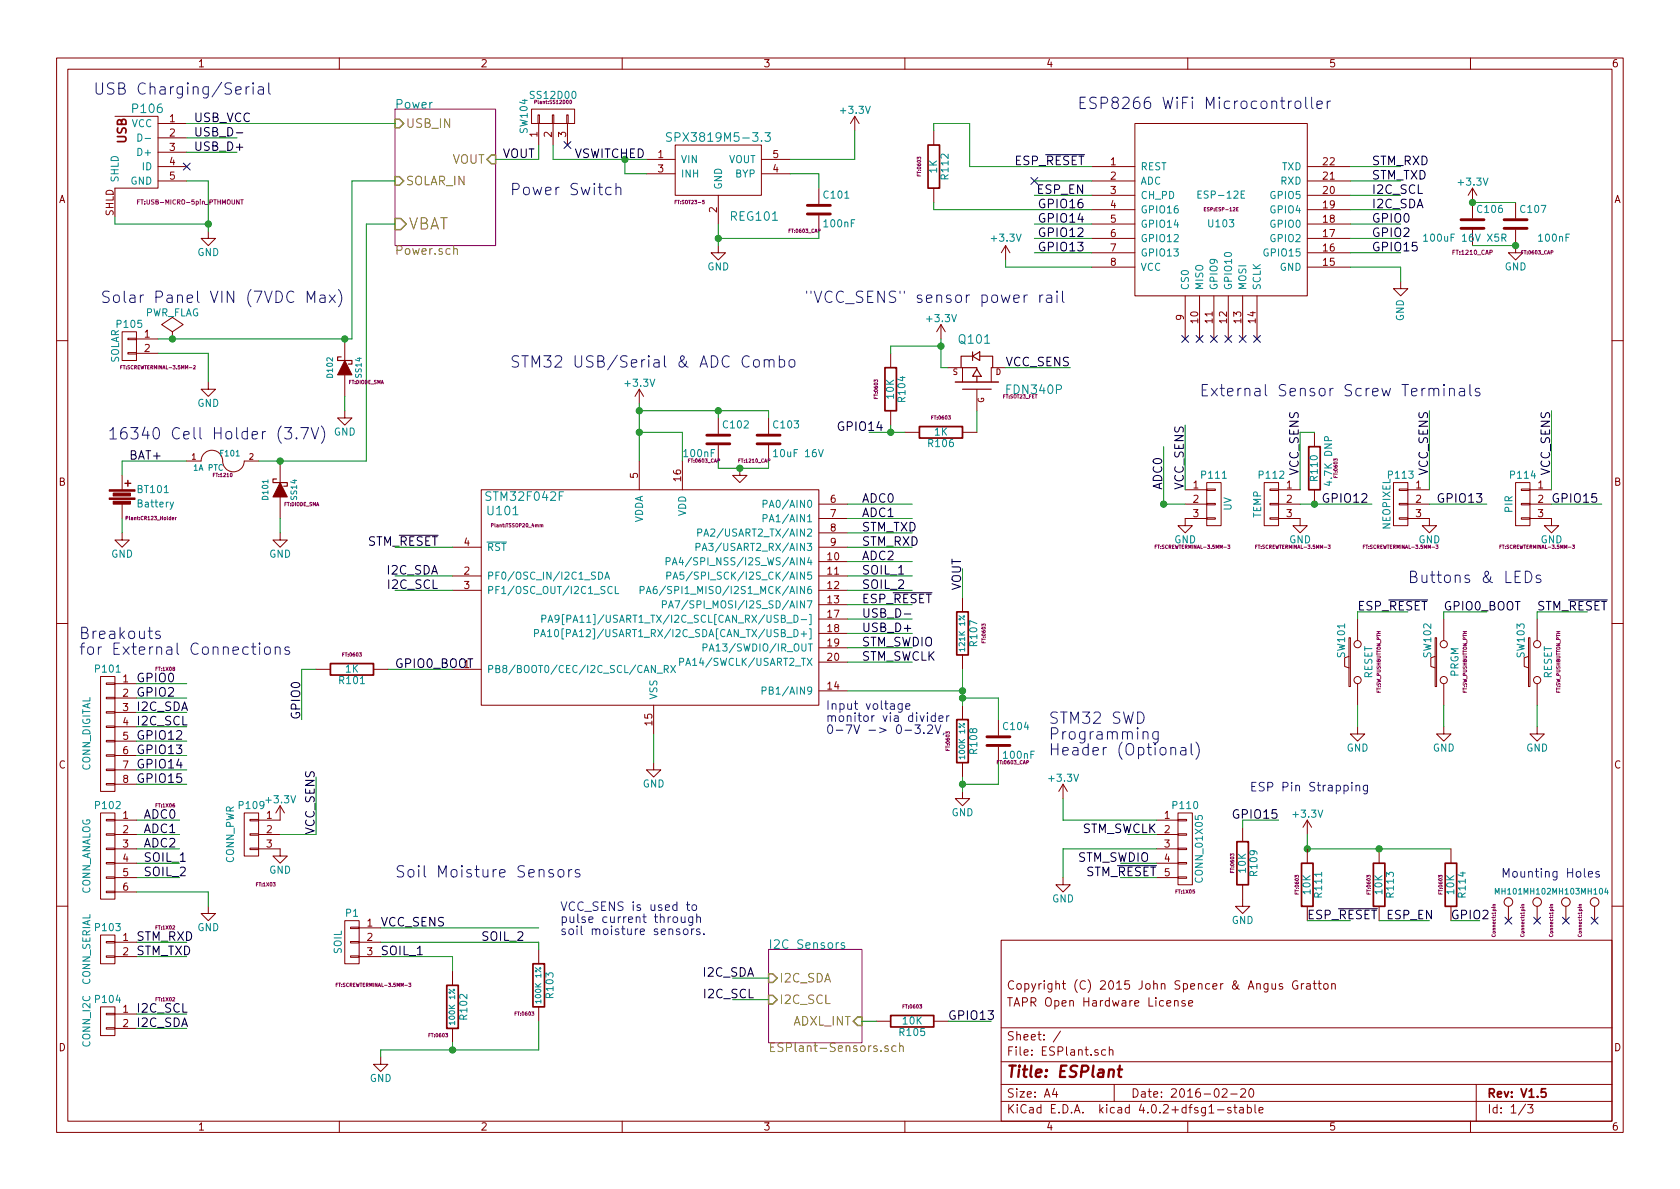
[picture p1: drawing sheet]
EESchema Schematic File Version 2
LIBS:ESPlant-rescue
LIBS:freetronics_schematic
LIBS:power
LIBS:device
LIBS:transistors
LIBS:conn
LIBS:linear
LIBS:regul
LIBS:74xx
LIBS:cmos4000
LIBS:adc-dac
LIBS:memory
LIBS:xilinx
LIBS:microcontrollers
LIBS:dsp
LIBS:microchip
LIBS:analog_switches
LIBS:motorola
LIBS:texas
LIBS:intel
LIBS:audio
LIBS:interface
LIBS:digital-audio
LIBS:philips
LIBS:display
LIBS:cypress
LIBS:siliconi
LIBS:opto
LIBS:atmel
LIBS:contrib
LIBS:valves
LIBS:ESPlant
LIBS:ESP8266
LIBS:ESPlant-cache
EELAYER 25 0
EELAYER END
$Descr A4 11693 8268
encoding utf-8
Sheet 1 3
Title "ESPlant"
Date "2016-02-20"
Rev "V1.5"
Comp ""
Comment1 "TAPR Open Hardware License"
Comment2 "Copyright (C) 2015 John Spencer & Angus Gratton"
Comment3 ""
Comment4 ""
$EndDescr
$Comp
L +3.3V #PWR01
U 1 1
P 9100 5800
F 0 "#PWR01" H 9100 5650 50  0001 C CNN
F 1 "+3.3V" H 9100 5940 50  0000 C CNN
F 2 "" H 9100 5800 60  0000 C CNN
F 3 "" H 9100 5800 60  0000 C CNN
	1    9100 5800
	1    0    0    -1  
$EndComp
$Comp
L GND #PWR02
U 1 1
P 10550 1700
F 0 "#PWR02" H 10550 1450 50  0001 C CNN
F 1 "GND" H 10550 1550 50  0000 C CNN
F 2 "" H 10550 1700 60  0000 C CNN
F 3 "" H 10550 1700 60  0000 C CNN
	1    10550 1700
	1    0    0    -1  
$EndComp
$Comp
L C C106
U 1 1
P 10250 1550
F 0 "C106" H 10275 1650 50  0000 L CNN
F 1 "100uF 16V X5R" H 9900 1450 50  0000 L CNN
F 2 "FT:1210_CAP" H 10250 1350 30  0000 C CNN
F 3 "" H 10250 1550 60  0000 C CNN
	1    10250 1550
	1    0    0    -1  
$EndComp
$Comp
L C C107
U 1 1
P 10550 1550
F 0 "C107" H 10575 1650 50  0000 L CNN
F 1 "100nF" H 10700 1450 50  0000 L CNN
F 2 "FT:0603_CAP" H 10700 1350 24  0000 C CNN
F 3 "" H 10550 1550 60  0000 C CNN
	1    10550 1550
	1    0    0    -1  
$EndComp
$Comp
L +3.3V #PWR03
U 1 1
P 10250 1400
F 0 "#PWR03" H 10250 1250 50  0001 C CNN
F 1 "+3.3V" H 10250 1540 50  0000 C CNN
F 2 "" H 10250 1400 60  0000 C CNN
F 3 "" H 10250 1400 60  0000 C CNN
	1    10250 1400
	1    0    0    -1  
$EndComp
$Comp
L +3.3V #PWR04
U 1 1
P 7000 1800
F 0 "#PWR04" H 7000 1650 50  0001 C CNN
F 1 "+3.3V" H 7000 1950 50  0000 C CNN
F 2 "" H 7000 1800 60  0000 C CNN
F 3 "" H 7000 1800 60  0000 C CNN
	1    7000 1800
	1    0    0    -1  
$EndComp
$Comp
L GND #PWR05
U 1 1
P 9750 1950
F 0 "#PWR05" H 9750 1700 50  0001 C CNN
F 1 "GND" V 9750 1750 50  0000 C CNN
F 2 "" H 9750 1950 60  0000 C CNN
F 3 "" H 9750 1950 60  0000 C CNN
	1    9750 1950
	1    0    0    -1  
$EndComp
$Comp
L USB_5PIN_SHELL P106
U 1 1
P 1100 1000
F 0 "P106" H 1025 1250 60  0000 C CNN
F 1 "USB_5PIN_SHELL" H 950 650 60  0001 L CNN
F 2 "FT:USB-MICRO-5pin_PTHMOUNT" H 950 600 31  0000 L CNN
F 3 "" H 1100 1000 60  0000 C CNN
	1    1100 1000
	1    0    0    -1  
$EndComp
$Comp
L GND #PWR06
U 1 1
P 1450 1600
F 0 "#PWR06" H 1450 1350 50  0001 C CNN
F 1 "GND" H 1450 1450 50  0000 C CNN
F 2 "" H 1450 1600 60  0000 C CNN
F 3 "" H 1450 1600 60  0000 C CNN
	1    1450 1600
	1    0    0    -1  
$EndComp
NoConn ~ 1300 1150
$Sheet
S 2750 750  700  950 
U 563C492E
F0 "Power" 60
F1 "Power.sch" 60
F2 "USB_IN" I L 2750 850 60 
F3 "SOLAR_IN" I L 2750 1250 60 
F4 "VOUT" I R 3450 1100 60 
F5 "VBAT" I L 2750 1550 79 
$EndSheet
$Comp
L ESP-12E U103
U 1 1
P 8500 1450
F 0 "U103" H 8500 1350 50  0000 C CNN
F 1 "ESP-12E" H 8500 1550 50  0000 C CNN
F 2 "ESP:ESP-12E" H 8500 1450 24  0000 C CNN
F 3 "" H 8500 1450 50  0001 C CNN
	1    8500 1450
	1    0    0    -1  
$EndComp
$Comp
L CONN_01X02 P105
U 1 1
P 900 2400
F 0 "P105" H 900 2550 50  0000 C CNN
F 1 "SOLAR" V 1000 2400 50  0000 C CNN
F 2 "FT:SCREWTERMINAL-3.5MM-2" H 700 2250 24  0000 C CNN
F 3 "" H 900 2400 60  0000 C CNN
	1    900  2400
	-1   0    0    -1  
$EndComp
$Comp
L R R109
U 1 1
P 8650 6000
F 0 "R109" V 8730 6000 50  0000 C CNN
F 1 "10K" V 8650 6000 50  0000 C CNN
F 2 "FT:0603" V 8580 6000 24  0000 C CNN
F 3 "" H 8650 6000 30  0000 C CNN
	1    8650 6000
	1    0    0    -1  
$EndComp
$Comp
L GND #PWR07
U 1 1
P 8650 6250
F 0 "#PWR07" H 8650 6000 50  0001 C CNN
F 1 "GND" H 8650 6100 50  0000 C CNN
F 2 "" H 8650 6250 60  0000 C CNN
F 3 "" H 8650 6250 60  0000 C CNN
	1    8650 6250
	1    0    0    -1  
$EndComp
Text Label 9550 1450 0    60   ~ 0
I2C_SDA
Text Label 9550 1350 0    60   ~ 0
I2C_SCL
Text Notes 650  650  0    79   ~ 0
USB Charging/Serial
Text Notes 700  2100 0    79   ~ 0
Solar Panel VIN (7VDC Max)
$Comp
L GND #PWR08
U 1 1
P 1450 2650
F 0 "#PWR08" H 1450 2400 50  0001 C CNN
F 1 "GND" H 1450 2500 50  0000 C CNN
F 2 "" H 1450 2650 60  0000 C CNN
F 3 "" H 1450 2650 60  0000 C CNN
	1    1450 2650
	1    0    0    -1  
$EndComp
$Comp
L LD3985M-RESCUE-ESPlant REG101
U 1 1
P 5000 1150
F 0 "REG101" H 5250 800 60  0000 C CNN
F 1 "SPX3819M5-3.3" H 5000 1350 60  0000 C CNN
F 2 "FT:SOT23-5" H 4800 900 24  0000 C CNN
F 3 "" H 5000 1150 60  0000 C CNN
	1    5000 1150
	1    0    0    -1  
$EndComp
$Comp
L +3.3V #PWR09
U 1 1
P 5950 900
F 0 "#PWR09" H 5950 750 50  0001 C CNN
F 1 "+3.3V" H 5950 1040 50  0000 C CNN
F 2 "" H 5950 900 60  0000 C CNN
F 3 "" H 5950 900 60  0000 C CNN
	1    5950 900 
	1    0    0    -1  
$EndComp
$Comp
L GND #PWR010
U 1 1
P 5000 1700
F 0 "#PWR010" H 5000 1450 50  0001 C CNN
F 1 "GND" H 5000 1550 50  0000 C CNN
F 2 "" H 5000 1700 60  0000 C CNN
F 3 "" H 5000 1700 60  0000 C CNN
	1    5000 1700
	1    0    0    -1  
$EndComp
$Comp
L Battery BT101
U 1 1
P 850 3450
F 0 "BT101" H 950 3500 50  0000 L CNN
F 1 "Battery" H 950 3400 50  0000 L CNN
F 2 "Plant:CR123_Holder" H 1050 3300 24  0000 C CNN
F 3 "" V 850 3490 60  0000 C CNN
	1    850  3450
	1    0    0    -1  
$EndComp
Text Notes 750  3050 0    79   ~ 0
16340 Cell Holder (3.7V)\n
$Comp
L GND #PWR011
U 1 1
P 850 3700
F 0 "#PWR011" H 850 3450 50  0001 C CNN
F 1 "GND" H 850 3550 50  0000 C CNN
F 2 "" H 850 3700 60  0000 C CNN
F 3 "" H 850 3700 60  0000 C CNN
	1    850  3700
	1    0    0    -1  
$EndComp
Text Label 900  3200 0    59   ~ 0
BAT+
Text Label 1350 950  0    59   ~ 0
USB_D-
Text Label 1350 1050 0    59   ~ 0
USB_D+
Text Label 6000 4300 0    59   ~ 0
USB_D-
Text Label 6000 4400 0    59   ~ 0
USB_D+
$Comp
L C C101
U 1 1
P 5700 1450
F 0 "C101" H 5725 1550 50  0000 L CNN
F 1 "100nF" H 5725 1350 50  0000 L CNN
F 2 "FT:0603_CAP" H 5600 1300 24  0000 C CNN
F 3 "" H 5700 1450 60  0000 C CNN
	1    5700 1450
	1    0    0    -1  
$EndComp
Text Label 3050 3800 2    60   ~ 0
STM_~RESET
$Comp
L GND #PWR012
U 1 1
P 10050 5050
F 0 "#PWR012" H 10050 4800 50  0001 C CNN
F 1 "GND" H 10050 4900 50  0000 C CNN
F 2 "" H 10050 5050 60  0000 C CNN
F 3 "" H 10050 5050 60  0000 C CNN
	1    10050 5050
	1    0    0    -1  
$EndComp
$Comp
L SW_PUSH SW102
U 1 1
P 10050 4600
F 0 "SW102" H 10200 4710 50  0000 C CNN
F 1 "PRGM" H 10050 4520 50  0000 C CNN
F 2 "FT:SW_PUSHBUTTON_PTH" H 10050 4450 24  0000 C CNN
F 3 "" H 10050 4600 60  0000 C CNN
	1    10050 4600
	0    -1   -1   0   
$EndComp
$Comp
L SW_PUSH SW101
U 1 1
P 9450 4600
F 0 "SW101" H 9600 4710 50  0000 C CNN
F 1 "RESET" H 9450 4520 50  0000 C CNN
F 2 "FT:SW_PUSHBUTTON_PTH" H 9450 4450 24  0000 C CNN
F 3 "" H 9450 4600 60  0000 C CNN
	1    9450 4600
	0    -1   -1   0   
$EndComp
Text Label 9450 4250 0    60   ~ 0
ESP_~RESET
Text Label 10050 4250 0    59   ~ 0
GPIO0_BOOT
Text Label 7550 1150 2    60   ~ 0
ESP_~RESET
$Comp
L GND #PWR013
U 1 1
P 9450 5050
F 0 "#PWR013" H 9450 4800 50  0001 C CNN
F 1 "GND" H 9450 4900 50  0000 C CNN
F 2 "" H 9450 5050 60  0000 C CNN
F 3 "" H 9450 5050 60  0000 C CNN
	1    9450 5050
	1    0    0    -1  
$EndComp
$Comp
L SW_PUSH SW103
U 1 1
P 10700 4600
F 0 "SW103" H 10850 4710 50  0000 C CNN
F 1 "RESET" H 10700 4520 50  0000 C CNN
F 2 "FT:SW_PUSHBUTTON_PTH" H 10700 4450 24  0000 C CNN
F 3 "" H 10700 4600 60  0000 C CNN
	1    10700 4600
	0    -1   -1   0   
$EndComp
Text Label 10700 4250 0    60   ~ 0
STM_~RESET
$Comp
L GND #PWR014
U 1 1
P 10700 5050
F 0 "#PWR014" H 10700 4800 50  0001 C CNN
F 1 "GND" H 10700 4900 50  0000 C CNN
F 2 "" H 10700 5050 60  0000 C CNN
F 3 "" H 10700 5050 60  0000 C CNN
	1    10700 5050
	1    0    0    -1  
$EndComp
Text Label 3500 1100 0    60   ~ 0
VOUT
Text Label 6700 4100 1    60   ~ 0
VOUT
$Comp
L R R107
U 1 1
P 6700 4400
F 0 "R107" V 6780 4400 50  0000 C CNN
F 1 "121K 1%" V 6700 4400 39  0000 C CNN
F 2 "FT:0603" V 6850 4400 24  0000 C CNN
F 3 "" H 6700 4400 60  0000 C CNN
	1    6700 4400
	1    0    0    -1  
$EndComp
Text Notes 5750 5100 0    60   ~ 0
Input voltage\nmonitor via divider\n0-7V -> 0-3.2V,\n
Text Label 6000 3700 0    60   ~ 0
STM_TXD
Text Label 6000 3800 0    60   ~ 0
STM_RXD
Text Label 9550 1250 0    60   ~ 0
STM_TXD
Text Label 9550 1150 0    60   ~ 0
STM_RXD
Text Notes 8700 5500 0    60   ~ 0
ESP Pin Strapping
$Sheet
S 5350 6600 650  650 
U 564CC751
F0 "I2C Sensors" 60
F1 "ESPlant-Sensors.sch" 60
F2 "I2C_SDA" I L 5350 6800 60 
F3 "I2C_SCL" I L 5350 6950 60 
F4 "ADXL_INT" I R 6000 7100 60 
$EndSheet
Text Label 8900 5700 2    60   ~ 0
GPIO15
Text Notes 3550 2550 0    79   ~ 0
STM32 USB/Serial & ADC Combo
Text Notes 7500 750  0    79   ~ 0
ESP8266 WiFi Microcontroller
Text Notes 9800 4050 0    79   ~ 0
Buttons & LEDs
Text Notes 550  4550 0    79   ~ 0
Breakouts\nfor External Connections
Text Notes 2750 6100 0    79   ~ 0
Soil Moisture Sensors\n
$Comp
L R R102
U 1 1
P 3150 7000
F 0 "R102" V 3230 7000 50  0000 C CNN
F 1 "100K 1%" V 3150 7000 39  0000 C CNN
F 2 "FT:0603" H 3050 6800 24  0000 C CNN
F 3 "" H 3150 7000 60  0000 C CNN
	1    3150 7000
	1    0    0    -1  
$EndComp
Text Label 2650 6650 0    60   ~ 0
SOIL_1
Text Label 6000 4000 0    60   ~ 0
SOIL_1
$Comp
L R R103
U 1 1
P 3750 6850
F 0 "R103" V 3830 6850 50  0000 C CNN
F 1 "100K 1%" V 3750 6850 39  0000 C CNN
F 2 "FT:0603" H 3650 6650 24  0000 C CNN
F 3 "" H 3750 6850 60  0000 C CNN
	1    3750 6850
	1    0    0    -1  
$EndComp
Text Label 3350 6550 0    60   ~ 0
SOIL_2
Text Label 5250 6800 2    60   ~ 0
I2C_SDA
Text Label 5250 6950 2    60   ~ 0
I2C_SCL
Text Label 6000 4100 0    60   ~ 0
SOIL_2
Text Label 9550 1550 0    60   ~ 0
GPIO0
Text Label 9550 1650 0    60   ~ 0
GPIO2
Text Label 7550 1750 2    60   ~ 0
GPIO13
Text Label 7550 1650 2    60   ~ 0
GPIO12
Text Label 7550 1450 2    60   ~ 0
GPIO16
Text Label 7550 1350 2    60   ~ 0
ESP_EN
$Comp
L R R113
U 1 1
P 9600 6150
F 0 "R113" V 9680 6150 50  0000 C CNN
F 1 "10K" V 9600 6150 50  0000 C CNN
F 2 "FT:0603" V 9530 6150 24  0000 C CNN
F 3 "" H 9600 6150 30  0000 C CNN
	1    9600 6150
	1    0    0    -1  
$EndComp
Text Label 9650 6400 0    59   ~ 0
ESP_EN
NoConn ~ 7200 1250
NoConn ~ 8750 2350
NoConn ~ 8650 2350
NoConn ~ 8550 2350
NoConn ~ 8450 2350
NoConn ~ 8350 2350
NoConn ~ 8250 2350
Text Notes 3900 6500 0    60   ~ 0
VCC_SENS is used to\npulse current through\nsoil moisture sensors.
Text Label 6000 3500 0    60   ~ 0
ADC0
Text Label 7550 1550 2    60   ~ 0
GPIO14
Text Label 2650 6450 0    60   ~ 0
VCC_SENS
$Comp
L GND #PWR015
U 1 1
P 2650 7350
F 0 "#PWR015" H 2650 7100 50  0001 C CNN
F 1 "GND" H 2650 7200 50  0000 C CNN
F 2 "" H 2650 7350 60  0000 C CNN
F 3 "" H 2650 7350 60  0000 C CNN
	1    2650 7350
	1    0    0    -1  
$EndComp
Text Label 9550 1750 0    60   ~ 0
GPIO15
Text Label 1350 850  0    60   ~ 0
USB_VCC
Text Label 6000 3600 0    60   ~ 0
ADC1
Text Label 6000 3900 0    60   ~ 0
ADC2
$Comp
L PWR_FLAG #FLG016
U 1 1
P 1200 2350
F 0 "#FLG016" H 1200 2445 50  0001 C CNN
F 1 "PWR_FLAG" H 1200 2530 50  0000 C CNN
F 2 "" H 1200 2350 60  0000 C CNN
F 3 "" H 1200 2350 60  0000 C CNN
	1    1200 2350
	1    0    0    -1  
$EndComp
Text Label 3050 4000 2    60   ~ 0
I2C_SDA
Text Label 3050 4100 2    60   ~ 0
I2C_SCL
$Comp
L R R105
U 1 1
P 6350 7100
F 0 "R105" V 6430 7100 50  0000 C CNN
F 1 "10K" V 6350 7100 50  0000 C CNN
F 2 "FT:0603" V 6250 7100 24  0000 C CNN
F 3 "" H 6350 7100 60  0000 C CNN
	1    6350 7100
	0    1    1    0   
$EndComp
Text Label 6600 7100 0    60   ~ 0
GPIO13
$Comp
L STM32F042F U101
U 1 1
P 4550 4150
F 0 "U101" H 3500 4750 60  0000 C CNN
F 1 "STM32F042F" H 3650 4850 60  0000 C CNN
F 2 "Plant:TSSOP20_4mm" H 3600 4650 24  0000 C CNN
F 3 "" H 4300 5050 60  0000 C CNN
	1    4550 4150
	1    0    0    -1  
$EndComp
$Comp
L R R108
U 1 1
P 6700 5150
F 0 "R108" V 6780 5150 50  0000 C CNN
F 1 "100K 1%" V 6700 5150 39  0000 C CNN
F 2 "FT:0603" V 6600 5150 24  0000 C CNN
F 3 "" H 6700 5150 60  0000 C CNN
	1    6700 5150
	1    0    0    -1  
$EndComp
$Comp
L GND #PWR017
U 1 1
P 6700 5500
F 0 "#PWR017" H 6700 5250 50  0001 C CNN
F 1 "GND" H 6700 5350 50  0000 C CNN
F 2 "" H 6700 5500 60  0000 C CNN
F 3 "" H 6700 5500 60  0000 C CNN
	1    6700 5500
	1    0    0    -1  
$EndComp
$Comp
L C C104
U 1 1
P 6950 5150
F 0 "C104" H 6975 5250 50  0000 L CNN
F 1 "100nF" H 6975 5050 50  0000 L CNN
F 2 "FT:0603_CAP" H 7050 5000 24  0000 C CNN
F 3 "" H 6950 5150 60  0000 C CNN
	1    6950 5150
	1    0    0    -1  
$EndComp
Text Label 6000 4500 0    60   ~ 0
STM_SWDIO
Text Label 6000 4600 0    60   ~ 0
STM_SWCLK
$Comp
L GND #PWR018
U 1 1
P 4550 5300
F 0 "#PWR018" H 4550 5050 50  0001 C CNN
F 1 "GND" H 4550 5150 50  0000 C CNN
F 2 "" H 4550 5300 60  0000 C CNN
F 3 "" H 4550 5300 60  0000 C CNN
	1    4550 5300
	1    0    0    -1  
$EndComp
$Comp
L +3.3V #PWR019
U 1 1
P 4450 2800
F 0 "#PWR019" H 4450 2650 50  0001 C CNN
F 1 "+3.3V" H 4450 2940 50  0000 C CNN
F 2 "" H 4450 2800 60  0000 C CNN
F 3 "" H 4450 2800 60  0000 C CNN
	1    4450 2800
	1    0    0    -1  
$EndComp
$Comp
L +3.3V #PWR020
U 1 1
P 7400 5550
F 0 "#PWR020" H 7400 5400 50  0001 C CNN
F 1 "+3.3V" H 7400 5690 50  0000 C CNN
F 2 "" H 7400 5550 60  0000 C CNN
F 3 "" H 7400 5550 60  0000 C CNN
	1    7400 5550
	1    0    0    -1  
$EndComp
$Comp
L GND #PWR021
U 1 1
P 7400 6100
F 0 "#PWR021" H 7400 5850 50  0001 C CNN
F 1 "GND" H 7400 5950 50  0000 C CNN
F 2 "" H 7400 6100 60  0000 C CNN
F 3 "" H 7400 6100 60  0000 C CNN
	1    7400 6100
	1    0    0    -1  
$EndComp
Text Label 8050 5800 2    60   ~ 0
STM_SWCLK
Text Label 8000 6000 2    60   ~ 0
STM_SWDIO
$Comp
L C C103
U 1 1
P 5350 3050
F 0 "C103" H 5375 3150 50  0000 L CNN
F 1 "10uF 16V" H 5375 2950 50  0000 L CNN
F 2 "FT:1210_CAP" H 5250 2900 24  0000 C CNN
F 3 "" H 5350 3050 60  0000 C CNN
	1    5350 3050
	1    0    0    -1  
$EndComp
$Comp
L C C102
U 1 1
P 5000 3050
F 0 "C102" H 5025 3150 50  0000 L CNN
F 1 "100nF" H 4750 2950 50  0000 L CNN
F 2 "FT:0603_CAP" H 4900 2900 24  0000 C CNN
F 3 "" H 5000 3050 60  0000 C CNN
	1    5000 3050
	1    0    0    -1  
$EndComp
$Comp
L GND #PWR022
U 1 1
P 5150 3250
F 0 "#PWR022" H 5150 3000 50  0001 C CNN
F 1 "GND" H 5150 3100 50  0001 C CNN
F 2 "" H 5150 3250 60  0000 C CNN
F 3 "" H 5150 3250 60  0000 C CNN
	1    5150 3250
	1    0    0    -1  
$EndComp
Text Notes 7300 5250 0    79   ~ 0
STM32 SWD\nProgramming\nHeader (Optional)
$Comp
L CONN_01X05 P110
U 1 1
P 8250 5900
F 0 "P110" H 8250 6200 50  0000 C CNN
F 1 "CONN_01X05" V 8350 5900 50  0000 C CNN
F 2 "FT:1X05" H 8250 5600 24  0000 C CNN
F 3 "" H 8250 5900 60  0000 C CNN
	1    8250 5900
	1    0    0    -1  
$EndComp
Text Label 8050 6100 2    60   ~ 0
STM_~RESET
$Comp
L CONN_01X03 P111
U 1 1
P 8450 3500
F 0 "P111" H 8450 3700 50  0000 C CNN
F 1 "UV" V 8550 3500 50  0000 C CNN
F 2 "FT:SCREWTERMINAL-3.5MM-3" H 8300 3200 24  0000 C CNN
F 3 "" H 8450 3500 60  0000 C CNN
	1    8450 3500
	1    0    0    -1  
$EndComp
$Comp
L GND #PWR023
U 1 1
P 8250 3600
F 0 "#PWR023" H 8250 3350 50  0001 C CNN
F 1 "GND" H 8250 3450 50  0000 C CNN
F 2 "" H 8250 3600 60  0000 C CNN
F 3 "" H 8250 3600 60  0000 C CNN
	1    8250 3600
	1    0    0    -1  
$EndComp
Text Label 10000 3500 0    60   ~ 0
GPIO13
$Comp
L CONN_01X03 P114
U 1 1
P 10600 3500
F 0 "P114" H 10600 3700 50  0000 C CNN
F 1 "PIR" V 10700 3500 50  0000 C CNN
F 2 "FT:SCREWTERMINAL-3.5MM-3" H 10500 3200 24  0000 C CNN
F 3 "" H 10600 3500 60  0000 C CNN
	1    10600 3500
	-1   0    0    -1  
$EndComp
$Comp
L GND #PWR024
U 1 1
P 10800 3600
F 0 "#PWR024" H 10800 3350 50  0001 C CNN
F 1 "GND" H 10800 3450 50  0000 C CNN
F 2 "" H 10800 3600 60  0000 C CNN
F 3 "" H 10800 3600 60  0000 C CNN
	1    10800 3600
	1    0    0    -1  
$EndComp
$Comp
L CONN_01X03 P112
U 1 1
P 8850 3500
F 0 "P112" H 8850 3700 50  0000 C CNN
F 1 "TEMP" V 8950 3500 50  0000 C CNN
F 2 "FT:SCREWTERMINAL-3.5MM-3" H 8700 3200 24  0000 C CNN
F 3 "" H 8850 3500 60  0000 C CNN
	1    8850 3500
	-1   0    0    -1  
$EndComp
$Comp
L GND #PWR025
U 1 1
P 9050 3600
F 0 "#PWR025" H 9050 3350 50  0001 C CNN
F 1 "GND" H 9050 3450 50  0000 C CNN
F 2 "" H 9050 3600 60  0000 C CNN
F 3 "" H 9050 3600 60  0000 C CNN
	1    9050 3600
	1    0    0    -1  
$EndComp
$Comp
L CONN_01X03 P113
U 1 1
P 9750 3500
F 0 "P113" H 9750 3700 50  0000 C CNN
F 1 "NEOPIXEL" V 9850 3500 50  0000 C CNN
F 2 "FT:SCREWTERMINAL-3.5MM-3" H 9750 3200 24  0000 C CNN
F 3 "" H 9750 3500 60  0000 C CNN
	1    9750 3500
	-1   0    0    -1  
$EndComp
$Comp
L GND #PWR026
U 1 1
P 9950 3600
F 0 "#PWR026" H 9950 3350 50  0001 C CNN
F 1 "GND" H 9950 3450 50  0000 C CNN
F 2 "" H 9950 3600 60  0000 C CNN
F 3 "" H 9950 3600 60  0000 C CNN
	1    9950 3600
	1    0    0    -1  
$EndComp
$Comp
L R R110
U 1 1
P 9150 3250
F 0 "R110" V 9150 3250 50  0000 C CNN
F 1 "4.7K DNP" V 9250 3300 50  0000 C CNN
F 2 "FT:0603" V 9300 3250 24  0000 C CNN
F 3 "" H 9150 3250 60  0000 C CNN
	1    9150 3250
	1    0    0    -1  
$EndComp
Text Label 9200 3500 0    60   ~ 0
GPIO12
Text Label 10800 3500 0    60   ~ 0
GPIO15
Text Label 8100 3400 1    60   ~ 0
ADC0
$Comp
L MOSFET_P Q101
U 1 1
P 6800 2650
F 0 "Q101" V 7100 2750 60  0000 R CNN
F 1 "FDN340P" V 6750 3250 60  0000 R CNN
F 2 "FT:SOT23_FET" V 6700 2950 24  0000 C CNN
F 3 "" H 6800 2650 60  0000 C CNN
	1    6800 2650
	0    1    -1   0   
$EndComp
$Comp
L +3.3V #PWR027
U 1 1
P 6550 2350
F 0 "#PWR027" H 6550 2200 50  0001 C CNN
F 1 "+3.3V" H 6550 2490 50  0000 C CNN
F 2 "" H 6550 2350 60  0000 C CNN
F 3 "" H 6550 2350 60  0000 C CNN
	1    6550 2350
	1    0    0    -1  
$EndComp
Text Label 7000 2550 0    60   ~ 0
VCC_SENS
Text Label 9050 3300 1    60   ~ 0
VCC_SENS
Text Label 8250 3400 1    60   ~ 0
VCC_SENS
Text Label 9950 3300 1    60   ~ 0
VCC_SENS
Text Label 10800 3300 1    60   ~ 0
VCC_SENS
Wire Wire Line
	2650 6550 3750 6550
Wire Wire Line
	3750 6550 3750 6600
Wire Wire Line
	3750 7300 3750 7100
Wire Wire Line
	2650 7300 3750 7300
Wire Wire Line
	10800 3400 10800 2850
Wire Wire Line
	9950 3400 9950 2850
Wire Wire Line
	8250 3400 8250 2950
Connection ~ 8100 3500
Wire Wire Line
	8100 3500 8250 3500
Wire Wire Line
	6550 2550 6600 2550
Wire Wire Line
	6550 2350 6550 2550
Wire Wire Line
	6800 3000 6800 2850
Wire Wire Line
	7000 2550 7450 2550
Wire Wire Line
	9050 3500 9550 3500
Wire Wire Line
	9950 3500 10350 3500
Wire Wire Line
	10800 3500 11150 3500
Connection ~ 9150 3500
Wire Wire Line
	9050 3000 9150 3000
Wire Wire Line
	9050 3400 9050 3000
Wire Wire Line
	8100 3100 8100 3500
Wire Wire Line
	8050 6000 7800 6000
Connection ~ 5150 3250
Wire Wire Line
	5000 3250 5000 3200
Wire Wire Line
	5350 3250 5350 3200
Wire Wire Line
	5000 3250 5350 3250
Connection ~ 5000 2850
Wire Wire Line
	5350 2850 5350 2900
Connection ~ 4450 2850
Wire Wire Line
	5000 2850 5000 2900
Wire Wire Line
	4450 2850 5350 2850
Wire Wire Line
	7400 5900 7400 6100
Wire Wire Line
	7800 6100 8050 6100
Wire Wire Line
	7400 5900 8050 5900
Wire Wire Line
	8050 5800 7850 5800
Wire Wire Line
	7400 5700 7400 5550
Wire Wire Line
	7400 5700 8050 5700
Wire Wire Line
	3150 4100 2750 4100
Wire Wire Line
	3150 4000 2750 4000
Wire Wire Line
	3150 3800 2750 3800
Wire Wire Line
	2700 4650 3150 4650
Connection ~ 4450 3000
Wire Wire Line
	4450 2800 4450 3200
Wire Wire Line
	4750 3000 4450 3000
Wire Wire Line
	4750 3200 4750 3000
Wire Wire Line
	4550 5100 4550 5300
Wire Wire Line
	5900 4600 6350 4600
Wire Wire Line
	5900 4500 6350 4500
Wire Wire Line
	5900 4400 6350 4400
Wire Wire Line
	5900 4300 6350 4300
Wire Wire Line
	5900 4200 6350 4200
Wire Wire Line
	5900 4100 6350 4100
Wire Wire Line
	5900 4000 6350 4000
Wire Wire Line
	5900 3900 6350 3900
Wire Wire Line
	5900 3800 6350 3800
Wire Wire Line
	5900 3700 6350 3700
Wire Wire Line
	5900 3600 6350 3600
Wire Wire Line
	5900 3500 6350 3500
Connection ~ 6700 5450
Wire Wire Line
	6950 5450 6700 5450
Wire Wire Line
	6950 5300 6950 5450
Connection ~ 6700 4850
Wire Wire Line
	6700 4850 6950 4850
Wire Wire Line
	6950 4850 6950 5000
Wire Wire Line
	6700 5400 6700 5500
Connection ~ 6700 4800
Wire Wire Line
	6700 4800 5900 4800
Wire Wire Line
	6600 7100 6900 7100
Wire Wire Line
	6100 7100 6000 7100
Connection ~ 1200 2350
Wire Wire Line
	1300 850  2750 850 
Wire Wire Line
	2650 7300 2650 7350
Connection ~ 3150 7300
Wire Wire Line
	2650 6650 3150 6650
Wire Wire Line
	2650 6450 3750 6450
Wire Wire Line
	6750 850  6500 850 
Wire Wire Line
	6750 1150 6750 850 
Wire Wire Line
	7000 1850 7600 1850
Wire Wire Line
	7000 1800 7000 1850
Wire Wire Line
	7600 1250 7200 1250
Wire Wire Line
	9600 6400 9950 6400
Connection ~ 9100 5900
Wire Wire Line
	7600 1650 7200 1650
Wire Wire Line
	9750 1850 9400 1850
Wire Wire Line
	9750 1950 9750 1850
Wire Wire Line
	9400 1650 9750 1650
Wire Wire Line
	5350 6950 5100 6950
Wire Wire Line
	5350 6800 5100 6800
Wire Wire Line
	3150 7250 3150 7300
Wire Wire Line
	3150 6650 3150 6750
Wire Wire Line
	8900 5700 8650 5700
Wire Wire Line
	8650 5700 8650 5750
Wire Wire Line
	6700 4650 6700 4900
Wire Wire Line
	6700 4150 6700 3950
Wire Wire Line
	10700 4900 10700 5050
Wire Wire Line
	10700 4250 11050 4250
Wire Wire Line
	10700 4300 10700 4250
Wire Wire Line
	9450 4900 9450 5050
Wire Wire Line
	9450 4250 9800 4250
Wire Wire Line
	9450 4300 9450 4250
Wire Wire Line
	10050 4250 10350 4250
Wire Wire Line
	10050 4300 10050 4250
Wire Wire Line
	10050 5050 10050 4900
Connection ~ 5000 1650
Wire Wire Line
	5700 1650 5000 1650
Wire Wire Line
	5700 1600 5700 1650
Wire Wire Line
	5700 1200 5500 1200
Wire Wire Line
	5700 1300 5700 1200
Wire Wire Line
	1300 950  1650 950 
Wire Wire Line
	850  3200 1300 3200
Wire Wire Line
	850  3300 850  3200
Wire Wire Line
	2550 1550 2750 1550
Wire Wire Line
	2550 3200 2550 1550
Wire Wire Line
	2450 1250 2750 1250
Wire Wire Line
	5000 1550 5000 1700
Wire Wire Line
	5950 1100 5950 900 
Wire Wire Line
	5500 1100 5950 1100
Connection ~ 4350 1100
Wire Wire Line
	4350 1200 4350 1100
Wire Wire Line
	4500 1200 4350 1200
Wire Wire Line
	3850 1100 4500 1100
Wire Wire Line
	1450 2450 1450 2650
Wire Wire Line
	1100 2450 1450 2450
Wire Wire Line
	1100 2350 2450 2350
Wire Wire Line
	2450 2350 2450 1250
Wire Wire Line
	9400 1450 9750 1450
Wire Wire Line
	9400 1250 9750 1250
Connection ~ 1450 1550
Wire Wire Line
	800  1550 800  1500
Wire Wire Line
	1450 1550 800  1550
Wire Wire Line
	1450 1250 1300 1250
Wire Wire Line
	1450 1250 1450 1600
Wire Wire Line
	7600 1750 7200 1750
Wire Wire Line
	7200 1550 7600 1550
Wire Wire Line
	7200 1350 7600 1350
Wire Wire Line
	6750 1150 7600 1150
Wire Wire Line
	10250 1700 10550 1700
Wire Wire Line
	10250 1400 10550 1400
Wire Wire Line
	9100 5800 9100 5900
Wire Wire Line
	9400 1750 9750 1750
Wire Wire Line
	9400 1550 9750 1550
Wire Wire Line
	9400 1350 9750 1350
Wire Wire Line
	9400 1150 9750 1150
Wire Wire Line
	1650 1050 1300 1050
Connection ~ 10250 1400
Connection ~ 10550 1700
Text Label 1000 5700 0    60   ~ 0
ADC0
Text Label 1000 5800 0    60   ~ 0
ADC1
Wire Wire Line
	950  5700 1250 5700
Text Label 1000 6000 0    60   ~ 0
SOIL_1
Text Label 1000 6100 0    60   ~ 0
SOIL_2
Wire Wire Line
	950  6100 1250 6100
Text Label 1000 5900 0    60   ~ 0
ADC2
Wire Wire Line
	950  5900 1250 5900
Wire Wire Line
	950  6000 1250 6000
Wire Wire Line
	950  5800 1250 5800
Text Label 950  6650 0    60   ~ 0
STM_TXD
Text Label 950  6550 0    60   ~ 0
STM_RXD
Wire Wire Line
	950  6550 1300 6550
Wire Wire Line
	950  6650 1300 6650
Text Label 950  4950 0    60   ~ 0
I2C_SDA
Text Label 950  5050 0    60   ~ 0
I2C_SCL
Text Label 950  4750 0    60   ~ 0
GPIO0
Text Label 950  4850 0    60   ~ 0
GPIO2
Text Label 950  5450 0    60   ~ 0
GPIO15
Text Label 950  5250 0    60   ~ 0
GPIO13
Text Label 950  5150 0    60   ~ 0
GPIO12
$Comp
L CONN_01X03 P109
U 1 1
P 1750 5800
F 0 "P109" H 1750 6000 50  0000 C CNN
F 1 "CONN_PWR" V 1900 5800 50  0000 C CNN
F 2 "FT:1X03" H 1650 5450 24  0000 C CNN
F 3 "" H 1750 5800 60  0000 C CNN
	1    1750 5800
	-1   0    0    -1  
$EndComp
$Comp
L +3.3V #PWR028
U 1 1
P 1950 5700
F 0 "#PWR028" H 1950 5550 50  0001 C CNN
F 1 "+3.3V" H 1950 5840 50  0000 C CNN
F 2 "" H 1950 5700 60  0000 C CNN
F 3 "" H 1950 5700 60  0000 C CNN
	1    1950 5700
	1    0    0    -1  
$EndComp
$Comp
L GND #PWR029
U 1 1
P 1950 5900
F 0 "#PWR029" H 1950 5650 50  0001 C CNN
F 1 "GND" H 1950 5750 50  0000 C CNN
F 2 "" H 1950 5900 60  0000 C CNN
F 3 "" H 1950 5900 60  0000 C CNN
	1    1950 5900
	1    0    0    -1  
$EndComp
Text Label 2200 5800 1    60   ~ 0
VCC_SENS
$Comp
L CONN_01X06 P102
U 1 1
P 750 5950
F 0 "P102" H 750 6300 50  0000 C CNN
F 1 "CONN_ANALOG" V 900 5950 50  0000 C CNN
F 2 "FT:1X06" H 350 6300 24  0000 C CNN
F 3 "" H 750 5950 60  0000 C CNN
	1    750  5950
	-1   0    0    -1  
$EndComp
Wire Wire Line
	950  6200 1450 6200
$Comp
L CONN_01X02 P103
U 1 1
P 750 6600
F 0 "P103" H 750 6750 50  0000 C CNN
F 1 "CONN_SERIAL" V 900 6600 50  0000 C CNN
F 2 "FT:1X02" H 350 6750 24  0000 C CNN
F 3 "" H 750 6600 60  0000 C CNN
	1    750  6600
	-1   0    0    -1  
$EndComp
$Comp
L CONN_01X08 P101
U 1 1
P 750 5100
F 0 "P101" H 750 5550 50  0000 C CNN
F 1 "CONN_DIGITAL" V 900 5100 50  0000 C CNN
F 2 "FT:1X08" H 350 5550 24  0000 C CNN
F 3 "" H 750 5100 60  0000 C CNN
	1    750  5100
	-1   0    0    -1  
$EndComp
Wire Wire Line
	950  4950 1300 4950
Wire Wire Line
	950  5050 1300 5050
Wire Wire Line
	950  5150 1300 5150
Wire Wire Line
	950  5250 1300 5250
Wire Wire Line
	950  5350 1300 5350
Wire Wire Line
	950  5450 1300 5450
Wire Wire Line
	950  4850 1300 4850
Wire Wire Line
	950  4750 1300 4750
$Comp
L CONN_01X02 P104
U 1 1
P 750 7100
F 0 "P104" H 750 7250 50  0000 C CNN
F 1 "CONN_I2C" V 900 7100 50  0000 C CNN
F 2 "FT:1X02" H 350 7250 24  0000 C CNN
F 3 "" H 750 7100 60  0000 C CNN
	1    750  7100
	-1   0    0    -1  
$EndComp
Text Label 950  7150 0    60   ~ 0
I2C_SDA
Text Label 950  7050 0    60   ~ 0
I2C_SCL
Wire Wire Line
	950  7050 1300 7050
Wire Wire Line
	950  7150 1300 7150
Wire Wire Line
	1950 5800 2200 5800
Wire Wire Line
	2200 5800 2200 5400
$Comp
L FUSE F101
U 1 1
P 1550 3200
F 0 "F101" H 1600 3250 40  0000 C CNN
F 1 "1A PTC" H 1450 3150 40  0000 C CNN
F 2 "FT:1210" H 1550 3100 24  0000 C CNN
F 3 "" H 1550 3200 60  0000 C CNN
	1    1550 3200
	1    0    0    -1  
$EndComp
Wire Wire Line
	1800 3200 2550 3200
$Comp
L DIODE_SCHOTTKY D101
U 1 1
P 1950 3400
F 0 "D101" H 1950 3500 40  0000 C CNN
F 1 "SS14" H 1950 3300 40  0000 C CNN
F 2 "FT:DIODE_SMA" V 1850 3250 24  0000 C CNN
F 3 "" H 1950 3400 60  0000 C CNN
	1    1950 3400
	0    -1   -1   0   
$EndComp
$Comp
L GND #PWR030
U 1 1
P 1950 3700
F 0 "#PWR030" H 1950 3450 50  0001 C CNN
F 1 "GND" H 1950 3550 50  0000 C CNN
F 2 "" H 1950 3700 60  0000 C CNN
F 3 "" H 1950 3700 60  0000 C CNN
	1    1950 3700
	1    0    0    -1  
$EndComp
Wire Wire Line
	850  3600 850  3700
Wire Wire Line
	1950 3600 1950 3700
Wire Wire Line
	6500 1450 7600 1450
Text Label 6150 3000 2    60   ~ 0
GPIO14
$Comp
L R R104
U 1 1
P 6200 2700
F 0 "R104" V 6280 2700 50  0000 C CNN
F 1 "10K" V 6200 2700 50  0000 C CNN
F 2 "FT:0603" V 6100 2700 24  0000 C CNN
F 3 "" H 6200 2700 60  0000 C CNN
	1    6200 2700
	1    0    0    -1  
$EndComp
Connection ~ 6200 3000
Wire Wire Line
	6200 2400 6550 2400
Connection ~ 6550 2400
$Comp
L R R106
U 1 1
P 6550 3000
F 0 "R106" V 6630 3000 50  0000 C CNN
F 1 "1K" V 6550 3000 50  0000 C CNN
F 2 "FT:0603" V 6450 3000 24  0000 C CNN
F 3 "" H 6550 3000 60  0000 C CNN
	1    6550 3000
	0    1    1    0   
$EndComp
Wire Wire Line
	6050 3000 6300 3000
Wire Wire Line
	6200 3000 6200 2950
Wire Wire Line
	6200 2450 6200 2400
Text Notes 5600 2100 0    79   ~ 0
"VCC_SENS" sensor power rail
Text Notes 8350 2750 0    79   ~ 0
External Sensor Screw Terminals
$Comp
L CONN_01X03 P1
U 1 1
P 2450 6550
F 0 "P1" H 2450 6750 50  0000 C CNN
F 1 "SOIL" V 2550 6550 50  0000 C CNN
F 2 "FT:SCREWTERMINAL-3.5MM-3" H 2300 6250 24  0000 C CNN
F 3 "" H 2450 6550 60  0000 C CNN
	1    2450 6550
	-1   0    0    -1  
$EndComp
Text Label 950  5350 0    60   ~ 0
GPIO14
Connection ~ 1950 3200
$Comp
L DIODE_SCHOTTKY D102
U 1 1
P 2400 2550
F 0 "D102" H 2400 2650 40  0000 C CNN
F 1 "SS14" H 2400 2450 40  0000 C CNN
F 2 "FT:DIODE_SMA" V 2300 2400 24  0000 C CNN
F 3 "" H 2400 2550 60  0000 C CNN
	1    2400 2550
	0    -1   -1   0   
$EndComp
$Comp
L GND #PWR031
U 1 1
P 2400 2850
F 0 "#PWR031" H 2400 2600 50  0001 C CNN
F 1 "GND" H 2400 2700 50  0000 C CNN
F 2 "" H 2400 2850 60  0000 C CNN
F 3 "" H 2400 2850 60  0000 C CNN
	1    2400 2850
	1    0    0    -1  
$EndComp
Wire Wire Line
	2400 2750 2400 2850
Connection ~ 2400 2350
Text Label 6000 4200 0    60   ~ 0
ESP_~RESET
$Comp
L TEST_1P MH101
U 1 1
P 10500 6400
F 0 "MH101" H 10500 6600 40  0000 C CNN
F 1 "TEST_1P" H 10500 6600 40  0001 C CNN
F 2 "Connect:1pin" V 10400 6400 24  0000 C CNN
F 3 "" H 10700 6400 60  0000 C CNN
	1    10500 6400
	1    0    0    -1  
$EndComp
$Comp
L TEST_1P MH102
U 1 1
P 10700 6400
F 0 "MH102" H 10700 6600 40  0000 C CNN
F 1 "TEST_1P" H 10700 6600 40  0001 C CNN
F 2 "Connect:1pin" V 10600 6400 24  0000 C CNN
F 3 "" H 10900 6400 60  0000 C CNN
	1    10700 6400
	1    0    0    -1  
$EndComp
$Comp
L TEST_1P MH103
U 1 1
P 10900 6400
F 0 "MH103" H 10900 6600 40  0000 C CNN
F 1 "TEST_1P" H 10900 6600 40  0001 C CNN
F 2 "Connect:1pin" V 10800 6400 24  0000 C CNN
F 3 "" H 11100 6400 60  0000 C CNN
	1    10900 6400
	1    0    0    -1  
$EndComp
$Comp
L TEST_1P MH104
U 1 1
P 11100 6400
F 0 "MH104" H 11100 6600 40  0000 C CNN
F 1 "TEST_1P" H 11100 6600 40  0001 C CNN
F 2 "Connect:1pin" V 11000 6400 24  0000 C CNN
F 3 "" H 11300 6400 60  0000 C CNN
	1    11100 6400
	1    0    0    -1  
$EndComp
Text Notes 10450 6100 0    60   ~ 0
Mounting Holes\n
NoConn ~ 10500 6400
NoConn ~ 10700 6400
NoConn ~ 10900 6400
NoConn ~ 11100 6400
$Comp
L R R111
U 1 1
P 9100 6150
F 0 "R111" V 9180 6150 50  0000 C CNN
F 1 "10K" V 9100 6150 50  0000 C CNN
F 2 "FT:0603" V 9030 6150 24  0000 C CNN
F 3 "" H 9100 6150 30  0000 C CNN
	1    9100 6150
	1    0    0    -1  
$EndComp
Wire Wire Line
	9100 5900 10100 5900
Wire Wire Line
	9100 6400 9400 6400
Text Label 9100 6400 0    60   ~ 0
ESP_~RESET
Text Label 2750 4650 0    60   ~ 0
GPIO0_BOOT
$Comp
L R R112
U 1 1
P 6500 1150
F 0 "R112" V 6580 1150 50  0000 C CNN
F 1 "1K" V 6500 1150 50  0000 C CNN
F 2 "FT:0603" V 6400 1150 24  0000 C CNN
F 3 "" H 6500 1150 60  0000 C CNN
	1    6500 1150
	1    0    0    -1  
$EndComp
Wire Wire Line
	6500 850  6500 900 
Wire Wire Line
	6500 1450 6500 1400
$Comp
L GND #PWR032
U 1 1
P 1450 6300
F 0 "#PWR032" H 1450 6050 50  0001 C CNN
F 1 "GND" H 1450 6150 50  0000 C CNN
F 2 "" H 1450 6300 60  0000 C CNN
F 3 "" H 1450 6300 60  0000 C CNN
	1    1450 6300
	1    0    0    -1  
$EndComp
Wire Wire Line
	1450 6200 1450 6300
$Comp
L R R101
U 1 1
P 2450 4650
F 0 "R101" V 2530 4650 50  0000 C CNN
F 1 "1K" V 2450 4650 50  0000 C CNN
F 2 "FT:0603" V 2350 4650 24  0000 C CNN
F 3 "" H 2450 4650 60  0000 C CNN
	1    2450 4650
	0    1    1    0   
$EndComp
Wire Wire Line
	2200 4650 2100 4650
Wire Wire Line
	2100 4650 2100 5000
Text Label 2100 5000 1    60   ~ 0
GPIO0
$Comp
L R R114
U 1 1
P 10100 6150
F 0 "R114" V 10180 6150 50  0000 C CNN
F 1 "10K" V 10100 6150 50  0000 C CNN
F 2 "FT:0603" V 10030 6150 24  0000 C CNN
F 3 "" H 10100 6150 30  0000 C CNN
	1    10100 6150
	1    0    0    -1  
$EndComp
Wire Wire Line
	10100 6400 10300 6400
Text Label 10100 6400 0    60   ~ 0
GPIO2
Connection ~ 9600 5900
$Comp
L CONN_01X03 SW104
U 1 1
P 3850 800
F 0 "SW104" H 3850 1000 50  0000 C CNN
F 1 "SS12D00" V 4000 800 50  0000 C CNN
F 2 "Plant:SS12D00" V 3950 800 24  0000 C CNN
F 3 "" H 3850 800 60  0000 C CNN
	1    3850 800 
	0    -1   -1   0   
$EndComp
Wire Wire Line
	3450 1100 3750 1100
Wire Wire Line
	3750 1100 3750 1000
Wire Wire Line
	3850 1000 3850 1100
NoConn ~ 3950 1000
Text Notes 3550 1350 0    79   ~ 0
Power Switch
Text Label 4000 1100 0    60   ~ 0
VSWITCHED
$EndSCHEMATC
